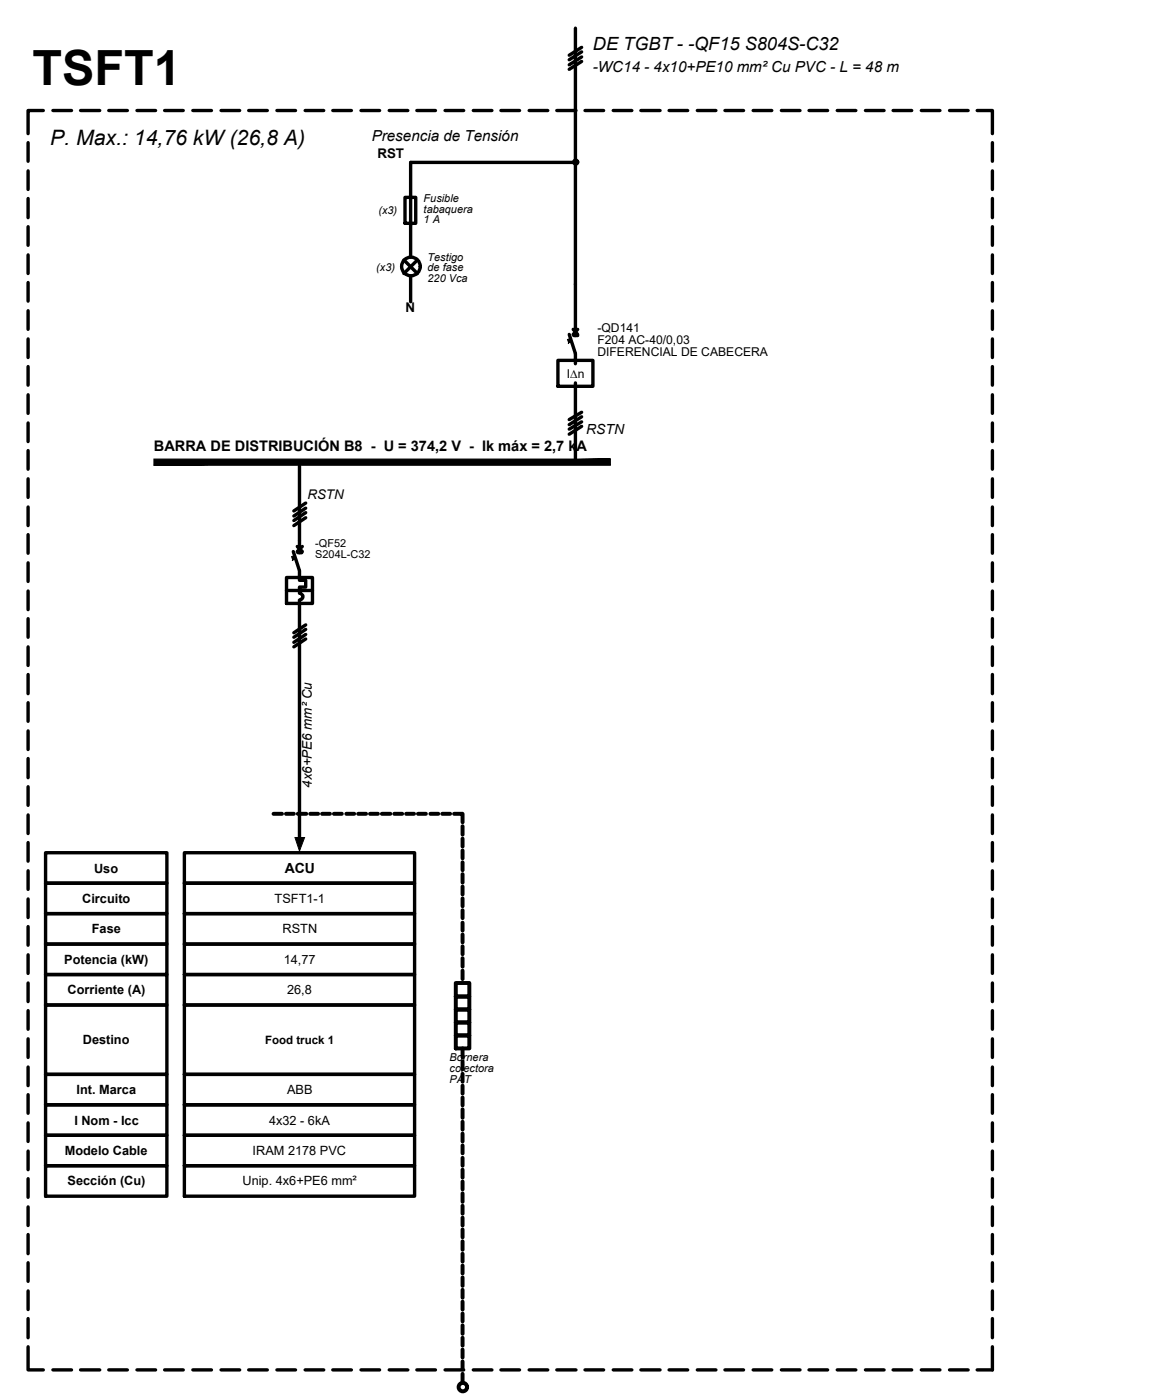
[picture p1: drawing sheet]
<svg xmlns="http://www.w3.org/2000/svg" width="88mm" height="105mm" viewBox="0 0 88 105" stroke-linecap="round" stroke-linejoin="round" font-family="sans-serif">
<!-- layer: UNI-MARCO -->
<g fill="none" stroke="#000" stroke-width=".25">
<path d="M2.1 10.7v1.4M2.1 12.8v1.4M2.1 14.9v1.4M2.1 17v1.4M2.1 19.1v1.4M3.2 8.3h-1.1v1.7M4 8.3h1.4M6 8.3h1.5M8.2 8.3h1.4M10.3 8.3h1.4M12.4 8.3h1.3M14.5 8.3h1.4"/>
<path d="M16.6 8.3h1.4M18.7 8.3h1.4M20.8 8.3h1.4M22.9 8.3h1.4M25 8.3h1.4M27.1 8.3h1.4M29.2 8.3h1.4M31.3 8.3h1.4M33.4 8.3h1.4M35.5 8.3h1.4M37.6 8.3h1.4M39.7 8.3h1.4"/>
<path d="M41.8 8.3h1.4M43.9 8.3h1.4M46 8.3h1.4M48.1 8.3h1.4M50.2 8.3h1.4M52.3 8.3h1.4M54.4 8.3h1.4M56.5 8.3h1.4M58.6 8.3h1.4M60.7 8.3h1.4M62.8 8.3h1.4M64.9 8.3h1.4"/>
<path d="M67 8.3h1.4M69.1 8.3h1.4M71.2 8.3h1.4M73.3 8.3h1.2v1.7M74.5 10.7v1.4M74.5 12.8v1.4M74.5 14.9v1.4M74.5 17v1.4M74.5 19.1v1.4M2.1 21.2v1.4M2.1 23.3v1.4M2.1 25.4v1.4"/>
<path d="M2.1 27.5v1.4M2.1 29.6v1.4M2.1 31.7v1.4M2.1 33.8v1.4M2.1 35.9v1.4M2.1 38.1v1.4M74.5 21.2v1.4M74.5 23.3v1.4M74.5 25.4v1.4M74.5 27.5v1.4M74.5 29.6v1.4M74.5 31.7v1.4"/>
<path d="M74.5 33.8v1.4M74.5 35.9v1.4M74.5 38.1v1.4M2.1 40.1v1.4M2.1 42.2v1.4M2.1 44.4v1.4M2.1 46.4v1.4M2.1 48.6v1.4M2.1 50.6v1.5M2.1 52.7v1.4M2.1 54.9v1.4M2.1 56.9v1.5"/>
<path d="M2.1 59.1v1.4M74.5 40.1v1.4M74.5 42.2v1.4M74.5 44.4v1.4M74.5 46.4v1.4M74.5 48.6v1.4M74.5 50.6v1.5M74.5 52.7v1.4M74.5 54.9v1.4M74.5 56.9v1.5M74.5 59.1v1.4M2.1 61.2v1.4"/>
<path d="M2.1 63.2v1.4M2.1 65.4v1.4M2.1 67.5v1.4M2.1 69.6v1.3M2.1 71.7v1.4M2.1 73.8v1.4M2.1 75.9v1.4M2.1 78v1.4M74.5 61.2v1.4M74.5 63.2v1.4M74.5 65.4v1.4M74.5 67.5v1.4"/>
<path d="M74.5 69.6v1.3M74.5 71.7v1.4M74.5 73.8v1.4M74.5 75.9v1.4M74.5 78v1.4M2.1 80.1v1.4M2.1 82.2v1.4M2.1 84.3v1.4M2.1 86.4v1.4M2.1 88.5v1.4M2.1 90.6v1.4M2.1 92.7v1.4"/>
<path d="M2.1 94.8v1.4M2.1 96.9v1.4M2.1 99v1.4M74.5 80.1v1.4M74.5 82.2v1.4M74.5 84.3v1.4M74.5 86.4v1.4M74.5 88.5v1.4M74.5 90.6v1.4M74.5 92.7v1.4M74.5 94.8v1.4M74.5 96.9v1.4"/>
<path d="M74.5 99v1.4M2.1 101.1v1.7h1.1M4 102.8h1.4M6 102.8h1.5M8.2 102.8h1.4M10.3 102.8h1.4M12.4 102.8h1.3M14.5 102.8h1.4M16.6 102.8h1.4M18.7 102.8h1.4M20.8 102.8h1.4M22.9 102.8h1.4"/>
<path d="M25 102.8h1.4M27.1 102.8h1.4M29.2 102.8h1.4M31.3 102.8h1.4M33.4 102.8h1.4M35.5 102.8h1.4M37.6 102.8h1.4M39.7 102.8h1.4M41.8 102.8h1.4M43.9 102.8h1.4M46 102.8h1.4M48.1 102.8h1.4"/>
<path d="M50.2 102.8h1.4M52.3 102.8h1.4M54.4 102.8h1.4M56.5 102.8h1.4M58.6 102.8h1.4M60.7 102.8h1.4M62.8 102.8h1.4M64.9 102.8h1.4M67 102.8h1.4M69.1 102.8h1.4M71.2 102.8h1.4M74.5 101.1v1.7h-1.2"/>
</g>
<!-- layer: UNI-LIN -->
<g fill="none" stroke="#000" stroke-width=".25">
<path d="M30.3 19.5l1 1M30.4 14.8h.8v2h-.8zM31.3 19.5l-1 1M43.2 12.2h-12.4v7.1M43.2 2.1v23.1M43.6 4.6l-.9 .6M43.6 4.3l-.9 .6M43.6 3.9l-.9 .6M43.6 3.6l-.9 .5M22.5 34.7v6.8M22.9 38.9l-.9 .6M22.9 38.5l-.9 .6"/>
<path d="M22.9 38.1l-.9 .6M22.9 37.8l-.9 .6M30.8 20.7v1.9M41.9 27h2.6v2h-2.6zM42.7 25.1l.5 1.4v.8M43 24.7l.3 .4M43 25.2h.3M43.2 28.7v6M43.3 24.7l-.3 .4M43.6 32l-.9 .6M43.6 31.7l-.9 .5M43.6 31.3l-.9 .6"/>
<path d="M43.6 30.9l-.9 .6M21.5 43.3h1.9v2h-1.9zM21.5 44.3h1.9M22 41.4l.5 1.4v.8h.4v.5h-.4v.4a.25 .25 0 0 1 .2 .3 .25 .25 0 0 1-.2 .2v18M22.3 41l.4 .4M22.3 41.5h.3M22.7 41l-.4 .4M22.9 48l-.9 .6M22.9 47.6l-.9 .6M22.9 47.2l-.9 .6M22.9 46.9l-.9 .6"/>
<circle cx="43.2" cy="12.2" r=".15"/>
<circle cx="30.8" cy="20" r=".7"/>
</g>
<g fill="#000" stroke="#000" stroke-width=".08">
<path d="M22.1 62.9h.8l-.4 1z"/>
<path d="M42.8 25.4l.1 .3h-.2zM42.6 25.5l.1 .2 .1-.3z"/>
<path d="M22.1 41.7l.1 .3h-.2zM21.9 41.8l.1 .2 .1-.3z"/>
</g>
<!-- layer: UNI-BARRA -->
<path d="M11.5 34.5v.4l34.3-.4zM11.5 34.9l34.3-.4v.4z" fill="#000" stroke="#000" stroke-width=".08"/>
<!-- layer: UNI-TABLA -->
<g fill="none" stroke="#000" stroke-width=".25">
<path d="M3.4 64h9.1v2.3h-9.1zM3.4 66.3h9.1v2.3h-9.1zM3.4 68.6h9.1v2.3h-9.1zM3.4 70.9h9.1v2.3h-9.1zM3.4 73.2h9.1v2.2h-9.1zM3.4 75.4h9.1v5.2h-9.1zM13.8 64h17.3v2.3h-17.3zM13.8 66.3h17.3v2.3h-17.3zM13.8 68.6h17.3v2.3h-17.3zM13.8 70.9h17.3v2.3h-17.3zM13.8 73.2h17.3v2.2h-17.3zM13.8 75.4h17.3v5.2h-17.3z"/>
<path d="M3.4 80.6h9.1v2.3h-9.1zM3.4 82.9h9.1v2.3h-9.1zM3.4 85.2h9.1v2.3h-9.1zM3.4 87.5h9.1v2.3h-9.1zM13.8 80.6h17.3v2.3h-17.3zM13.8 82.9h17.3v2.3h-17.3zM13.8 85.2h17.3v2.3h-17.3zM13.8 87.5h17.3v2.3h-17.3z"/>
</g>
<!-- layer: UNI-PAT -->
<g fill="none" stroke="#000" stroke-width=".3">
<path d="M20.5 61.1h.7M21.5 61.1h.5M22.3 61.1h.7M23.3 61.1h.6M24.2 61.1h.6M25.1 61.1h.5M26 61.1h.6M26.9 61.1h.6M27.8 61.1h.6M28.6 61.1h.7M29.6 61.1h.6M30.5 61.1h.6"/>
<path d="M31.4 61.1h.6M32.3 61.1h.6M33.2 61.1h.6M34.1 61.1h.6v.6M34.2 77.7h1v1h-1zM34.2 76.7h1v1h-1zM34.2 75.8h1v.9h-1zM34.2 74.8h1v1h-1zM34.2 73.8h1v1h-1zM34.7 62v.7M34.7 62.9v.6M34.7 63.8v.6"/>
<path d="M34.7 64.7v.6M34.7 65.6v.7M34.7 66.5v.6M34.7 67.4v.6M34.7 68.3v.6M34.7 69.3v.5M34.7 70.1v.6M34.7 71v.6M34.7 71.9v.7M34.7 72.9v.6M34.7 78.7v.7M34.7 79.7v.6"/>
<path d="M34.7 80.6v.6M34.7 81.5v.6M34.7 82.4v.6M34.7 83.3v.6M34.7 84.2v.6M34.7 85.1v.6M34.7 86v.6M34.7 86.9v.6M34.7 87.8v.6M34.7 88.7v.6M34.7 89.6v.6M34.7 90.5v.6"/>
<path d="M34.7 91.4v.6M34.7 92.3v.6M34.7 93.2v.6M34.7 94.1v.6M34.7 95v.6M34.7 95.9v.6M34.7 96.8v.6M34.7 97.7v.6M34.7 98.6v.6M34.7 99.5v.6M34.7 100.4v.6M34.7 101.3v.6"/>
<path d="M34.7 102.2v.6M34.7 103.1v.7"/>
<circle cx="34.7" cy="104.1" r=".32"/>
</g>
<text font-size="3.6" x="2.4" y="6.3">TSFT1</text>
<text font-size="1.6" x="3.8" y="10.9">P. Max.: 14,76 kW (26,8 A)</text>
<text font-size="1.4" x="44.5" y="3.7">DE TGBT - -QF15 S804S-C32</text>
<g font-size="1.1">
<text x="44.5" y="5.4">-WC14 - 4x10+PE10 mm² Cu PVC - L = 48 m</text>
<text x="27.9" y="10.6">Presencia de Tensión</text>
<text x="11.5" y="33.9">BARRA DE DISTRIBUCIÓN B8 - U = 374,2 V - Ik máx = 2,7 kA</text>
</g>
<g font-size="1">
<text x="28.3" y="11.9">RST</text>
<text x="30.4" y="23.5">N</text>
<text x="44" y="32.6">RSTN</text>
<text x="23.1" y="37.5">RSTN</text>
<text x="23.4" y="59.1" transform="rotate(-90 23.4 59.1)">4x6+PE6 mm² Cu</text>
<text x="7.1" y="65.5">Uso</text>
<text x="21.4" y="65.5">ACU</text>
<text x="6.2" y="67.8">Circuito</text>
<text x="6.9" y="70.1">Fase</text>
<text x="20.6" y="67.8">TSFT1-1</text>
<text x="21.2" y="70.1">RSTN</text>
<text x="4.8" y="72.3">Potencia (kW)</text>
<text x="5.1" y="74.6">Corriente (A)</text>
<text x="21.3" y="72.3">14,77</text>
<text x="21.5" y="74.6">26,8</text>
<text x="5.7" y="82.1">Int. Marca</text>
<text x="6.2" y="78.4">Destino</text>
<text x="21.5" y="82.1">ABB</text>
<text x="4.9" y="86.7">Modelo Cable</text>
<text x="5.1" y="89">Sección (Cu)</text>
<text x="5.6" y="84.4">I Nom - Icc</text>
<text x="18.2" y="89">Unip. 4x6+PE6 mm²</text>
<text x="19" y="86.7">IRAM 2178 PVC</text>
<text x="20.2" y="84.4">4x32 - 6kA</text>
</g>
<g font-size=".9">
<text x="42.5" y="28.4">I∆n</text>
<text x="44.8" y="24.9">-QD141</text>
<text x="44.8" y="25.8">F204 AC-40/0,03</text>
<text x="44.8" y="26.8">DIFERENCIAL DE CABECERA</text>
<text x="19.9" y="78.4">Food truck 1</text>
</g>
<g font-size=".8">
<text x="28.4" y="16.1">(x3)</text>
<text x="31.8" y="15.2">Fusible</text>
<text x="31.8" y="16">tabaquera</text>
<text x="31.8" y="16.8">1 A</text>
<text x="28.2" y="20.3">(x3)</text>
<text x="32.1" y="19.6">Testigo</text>
<text x="32.1" y="20.4">de fase</text>
<text x="32.1" y="21.2">220 Vca</text>
<text x="23.7" y="41.1">-QF52</text>
<text x="23.7" y="41.9">S204L-C32</text>
<text x="33.7" y="79.7">Bornera</text>
<text x="33.7" y="80.5">colectora</text>
<text x="33.7" y="81.3">PAT</text>
</g>
</svg>
